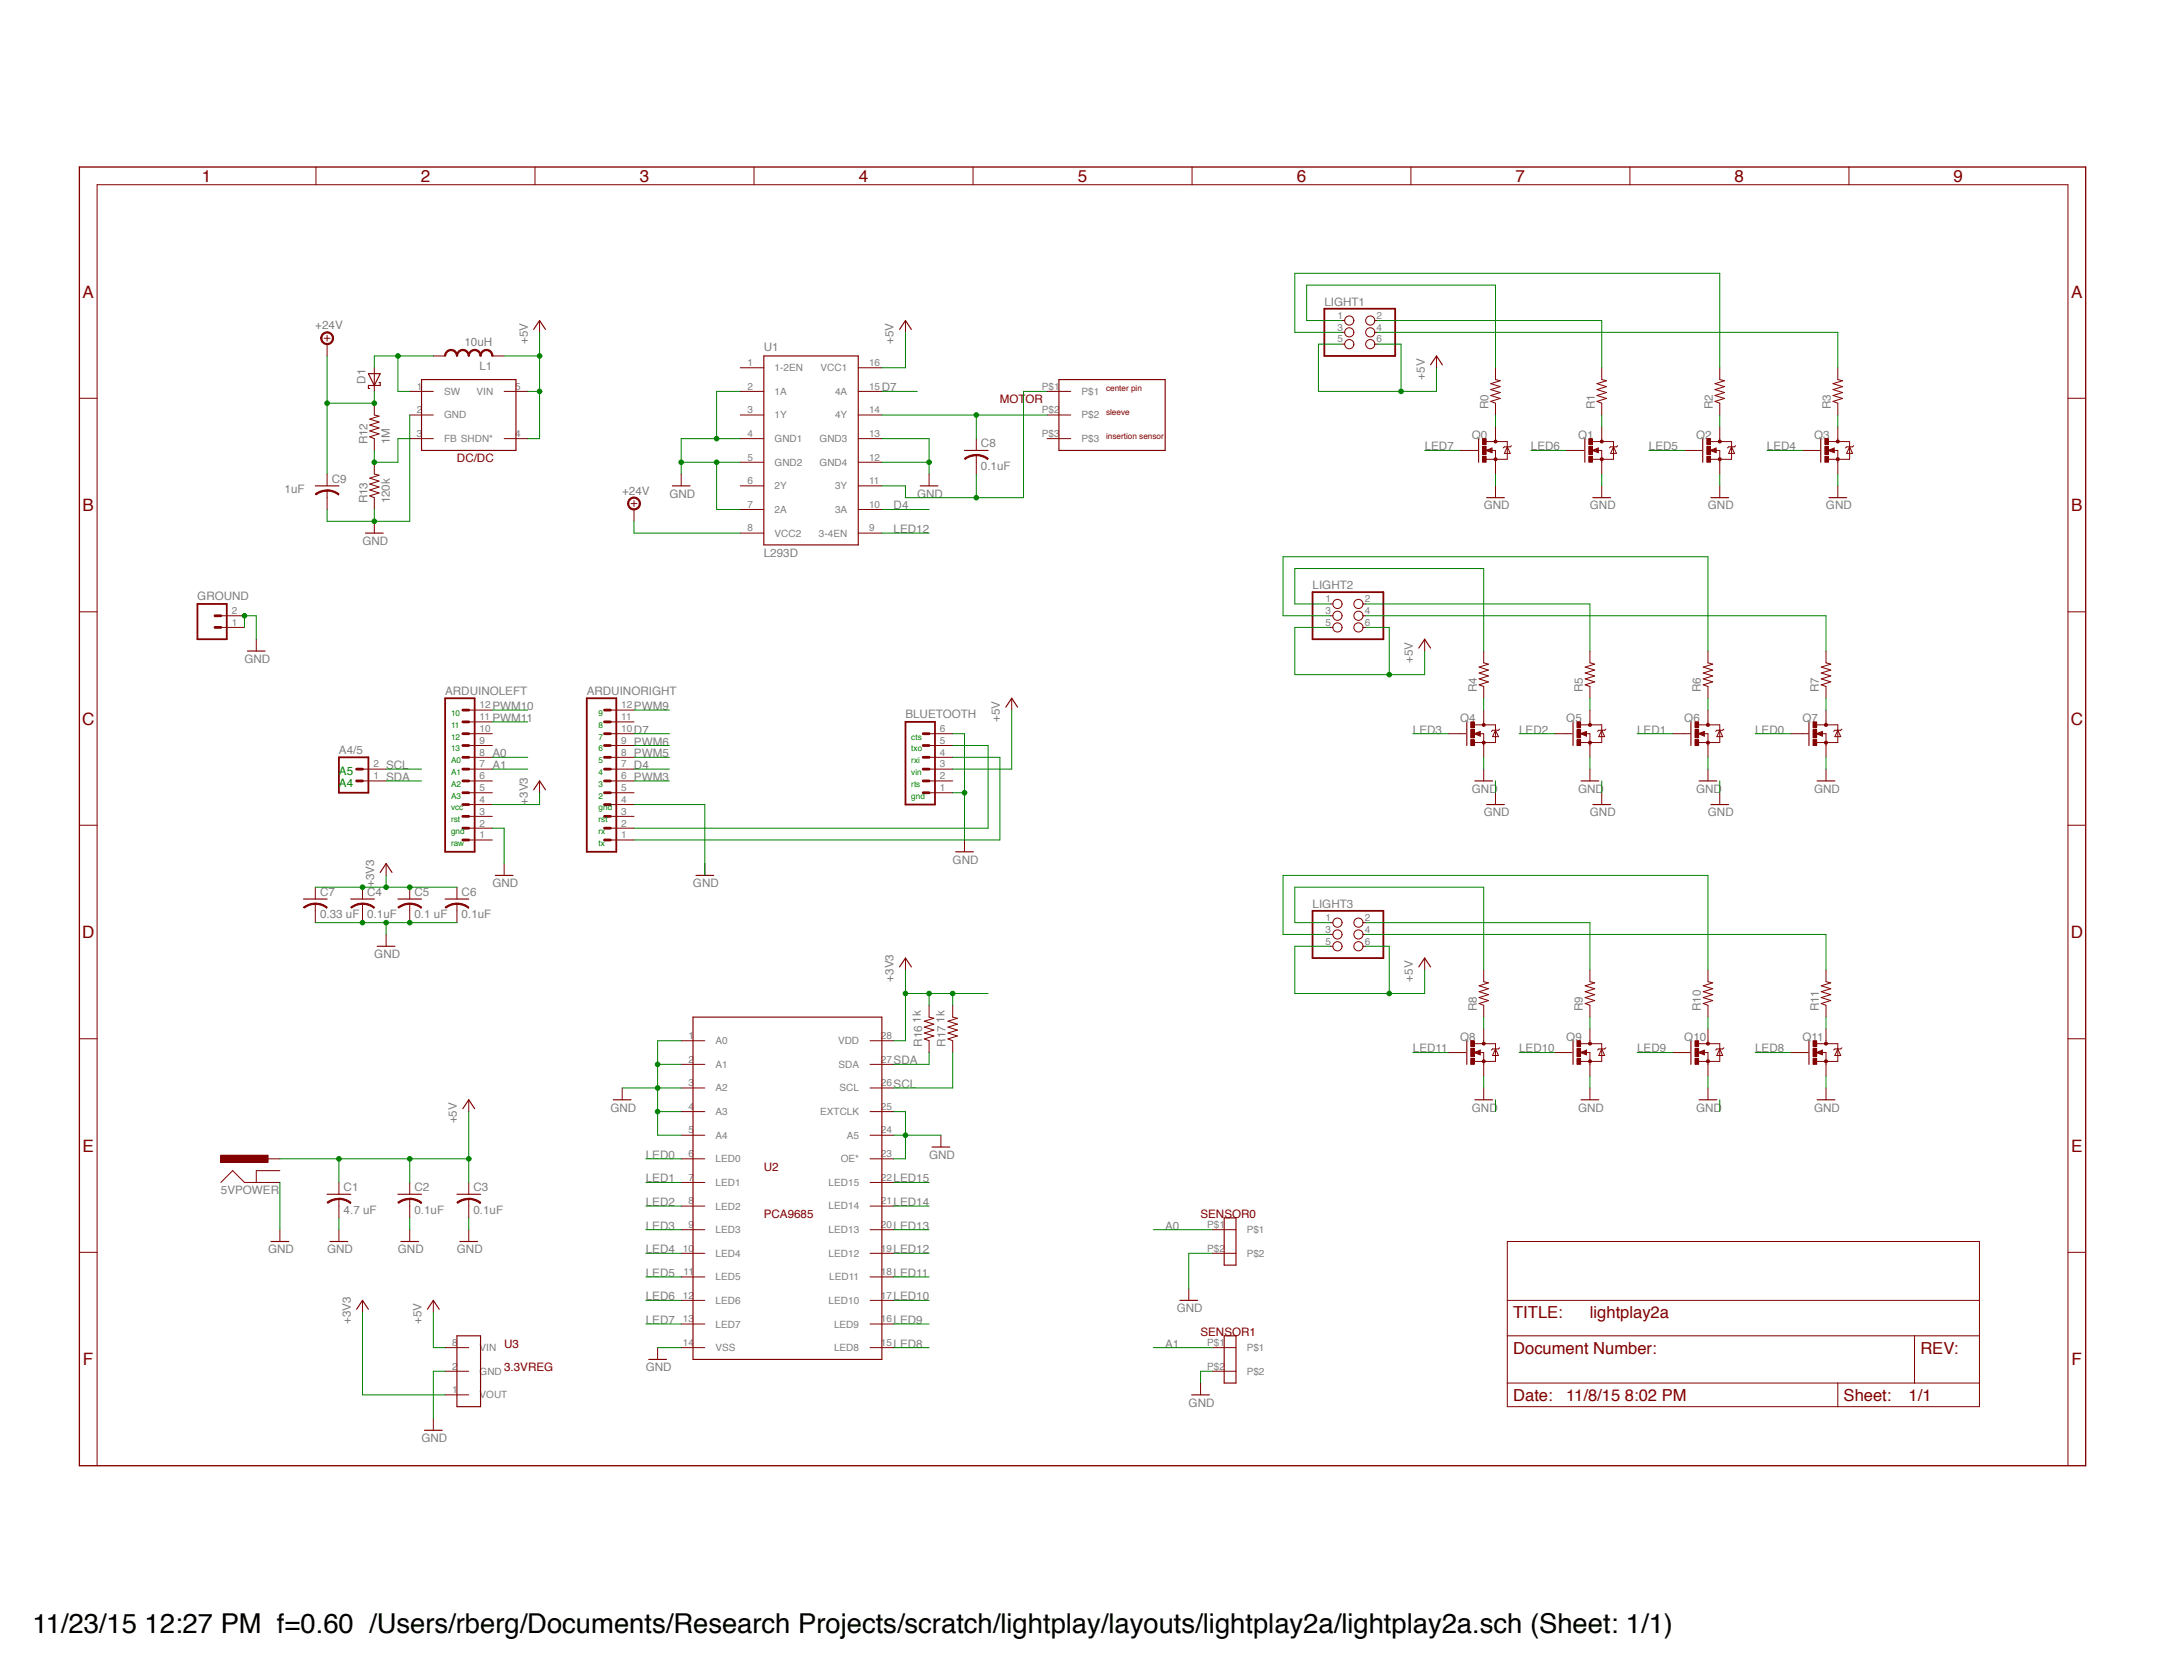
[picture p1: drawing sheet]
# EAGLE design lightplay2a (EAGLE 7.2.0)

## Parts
5VPOWER  POWER_JACKPTH  [POWER_JACK_PTH]
A4/5  M02PTH  [1X02]
ARDUINOLEFT  M12PTH  [1X12]
ARDUINORIGHT  M12PTH  [1X12]
BLUETOOTH  M06SILK_FEMALE_PTH  [1X06]
C1  4.7 uF  C-USC1206  [C1206]
C2  0.1uF  C-USC0805  [C0805]
C3  0.1uF  C-USC0805  [C0805]
C4  0.1uF  C-USC0805  [C0805]
C5  0.1 uF  C-USC0805  [C0805]
C6  0.1uF  C-USC0805  [C0805]
C7  0.33 uF  C-USC1206  [C1206]
C8  TDB  C-USC0805  [C0805]
C9  1uF  C-USC1206  [C1206]
D1  B120_SHOTTKY_DIODE  [DO214AC]
DC/DC  LT1615  [SOT23-5]
GROUND  M02PTH  [1X02]
L1  10uH  INDUCTOR_WURTH  [INDUCTOR_WURTH]
LIGHT1  PINHD-2X3  [2X03]
LIGHT2  PINHD-2X3  [2X03]
LIGHT3  PINHD-2X3  [2X03]
MOTOR  PJ-075DH-SMT-TR  [PJ-075DH-SMT-TR]
Q0  MOSFET-NCHANNELAO3404A  [SOT23-3]
Q1  MOSFET-NCHANNELAO3404A  [SOT23-3]
Q2  MOSFET-NCHANNELAO3404A  [SOT23-3]
Q3  MOSFET-NCHANNELAO3404A  [SOT23-3]
Q4  MOSFET-NCHANNELAO3404A  [SOT23-3]
Q5  MOSFET-NCHANNELAO3404A  [SOT23-3]
Q6  MOSFET-NCHANNELAO3404A  [SOT23-3]
Q7  MOSFET-NCHANNELAO3404A  [SOT23-3]
Q8  MOSFET-NCHANNELAO3404A  [SOT23-3]
Q9  MOSFET-NCHANNELAO3404A  [SOT23-3]
Q10  MOSFET-NCHANNELAO3404A  [SOT23-3]
Q11  MOSFET-NCHANNELAO3404A  [SOT23-3]
R0  R-US_0617/17  [0617/17]
R1  R-US_0617/17  [0617/17]
R2  R-US_0617/17  [0617/17]
R3  R-US_0617/17  [0617/17]
R4  R-US_0617/17  [0617/17]
R5  R-US_0617/17  [0617/17]
R6  R-US_0617/17  [0617/17]
R7  R-US_0617/17  [0617/17]
R8  R-US_0617/17  [0617/17]
R9  R-US_0617/17  [0617/17]
R10  R-US_0617/17  [0617/17]
R11  R-US_0617/17  [0617/17]
R12  1M  R-US_R0805  [R0805]
R13  120k  R-US_R0805  [R0805]
R16  1k  R-US_R0805  [R0805]
R17  1k  R-US_R0805  [R0805]
SENSOR0  3.5MM_2PIN_SCREWTERMINAL_SPARKFUN  [1X02_3.5_SCREWTERM]
SENSOR1  3.5MM_2PIN_SCREWTERMINAL_SPARKFUN  [1X02_3.5_SCREWTERM]
U1  L293D  [DIL16]
U2  PCA9685  [TSSOP28]
U3  3.3VREG  STM3.3VREG  [SO08]

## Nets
+3V3: ARDUINOLEFT.4 C4.1 C5.1 C6.1 C7.1 R16.2 R17.2 U2.28(VDD) U3.1(VOUT)
+5V [power]: 5VPOWER.PWR BLUETOOTH.3 C1.1 C2.1 C3.1 DC/DC.4(SHDN*) DC/DC.5(VIN) L1.P$2 LIGHT1.5 LIGHT1.6 LIGHT2.5 LIGHT2.6 LIGHT3.5 LIGHT3.6 U1.16(VCC1) U3.8(VIN)
+24V [power]: C9.1 D1.C R12.2 U1.8(VCC2)
A0: ARDUINOLEFT.8 SENSOR0.P$1
A1: ARDUINOLEFT.7 SENSOR1.P$1
D4: ARDUINORIGHT.7 U1.10(3A)
D7: ARDUINORIGHT.10 U1.15(4A)
GND [power]: 5VPOWER.GND ARDUINOLEFT.2 ARDUINORIGHT.4 BLUETOOTH.1 BLUETOOTH.6 C1.2 C2.2 C3.2 C4.2 C5.2 C6.2 C7.2 C9.2 DC/DC.2(GND) GROUND.1 GROUND.2 Q0.2(S) Q1.2(S) Q2.2(S) Q3.2(S) Q4.2(S) Q5.2(S) Q6.2(S) Q7.2(S) Q8.2(S) Q9.2(S) Q10.2(S) Q11.2(S) R13.1 SENSOR0.P$2 SENSOR1.P$2 U1.2(1A) U1.4(GND1) U1.5(GND2) U1.7(2A) U1.12(GND4) U1.13(GND3) U2.1(A0) U2.2(A1) U2.3(A2) U2.4(A3) U2.5(A4) U2.14(VSS) U2.23(OE*) U2.24(A5) U2.25(EXTCLK) U3.2(GND)
LED0: Q7.1(G) U2.6(LED0)
LED1: Q6.1(G) U2.7(LED1)
LED2: Q5.1(G) U2.8(LED2)
LED3: Q4.1(G) U2.9(LED3)
LED4: Q3.1(G) U2.10(LED4)
LED5: Q2.1(G) U2.11(LED5)
LED6: Q1.1(G) U2.12(LED6)
LED7: Q0.1(G) U2.13(LED7)
LED8: Q11.1(G) U2.15(LED8)
LED9: Q10.1(G) U2.16(LED9)
LED10: Q9.1(G) U2.17(LED10)
LED11: Q8.1(G) U2.18(LED11)
LED12: U1.9(3-4EN) U2.19(LED12)
LED13: U2.20(LED13)
LED14: U2.21(LED14)
LED15: U2.22(LED15)
N$1 [power]: Q0.3(D) R0.1
N$2 [power]: Q1.3(D) R1.1
N$3 [power]: Q2.3(D) R2.1
N$4 [power]: C8.1 MOTOR.P$2 U1.14(4Y)
N$5 [power]: C8.2 MOTOR.P$1 U1.11(3Y)
N$7 [power]: D1.A DC/DC.1(SW) L1.P$1
N$8 [power]: LIGHT1.1 R0.2
N$9 [power]: Q3.3(D) R3.1
N$10 [power]: LIGHT1.2 R1.2
N$11: ARDUINORIGHT.2 BLUETOOTH.5
N$12: ARDUINORIGHT.1 BLUETOOTH.4
N$13 [power]: Q4.3(D) R4.1
N$14 [power]: LIGHT1.3 R2.2
N$15 [power]: LIGHT1.4 R3.2
N$16 [power]: Q5.3(D) R5.1
N$17 [power]: Q6.3(D) R6.1
N$18 [power]: Q7.3(D) R7.1
N$19 [power]: LIGHT2.1 R4.2
N$20 [power]: LIGHT2.2 R5.2
N$21 [power]: LIGHT2.3 R6.2
N$22 [power]: LIGHT2.4 R7.2
N$23 [power]: Q8.3(D) R8.1
N$24: Q9.3(D) R9.1
N$25 [power]: Q10.3(D) R10.1
N$26 [power]: Q11.3(D) R11.1
N$27 [power]: LIGHT3.1 R8.2
N$28: LIGHT3.2 R9.2
N$29 [power]: LIGHT3.3 R10.2
N$30 [power]: LIGHT3.4 R11.2
N$35 [power]: DC/DC.3(FB) R12.1 R13.2
PWM3: ARDUINORIGHT.6
PWM5: ARDUINORIGHT.8
PWM6: ARDUINORIGHT.9
PWM9: ARDUINORIGHT.12
PWM10: ARDUINOLEFT.12
PWM11: ARDUINOLEFT.11
SCL: A4/5.2 R17.1 U2.26(SCL)
SDA: A4/5.1 R16.1 U2.27(SDA)
Unconnected: 5VPOWER.GNDBREAK ARDUINOLEFT.1 ARDUINOLEFT.3 ARDUINOLEFT.5 ARDUINOLEFT.6 ARDUINOLEFT.9 ARDUINOLEFT.10 ARDUINORIGHT.3 ARDUINORIGHT.5 ARDUINORIGHT.11 BLUETOOTH.2 MOTOR.P$3 U1.1(1-2EN) U1.3(1Y) U1.6(2Y)

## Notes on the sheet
- 10 | 9
- 11 | 8
- 12 | 7 | cts
- 13 | 6 | txo
- A0 | 5 | rxi
- A5 | A1 | 4 | vin
- A4 | A2 | 3 | rts
- A3 | 2 | gnd
- vcc | gnd
- rst | rst
- gnd | rx
- raw | tx

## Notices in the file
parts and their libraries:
SparkFun-Connectors: Licensing: Creative Commons ShareAlike 4.0 International - https://creativecommons.org/licenses/by-sa/4.0
